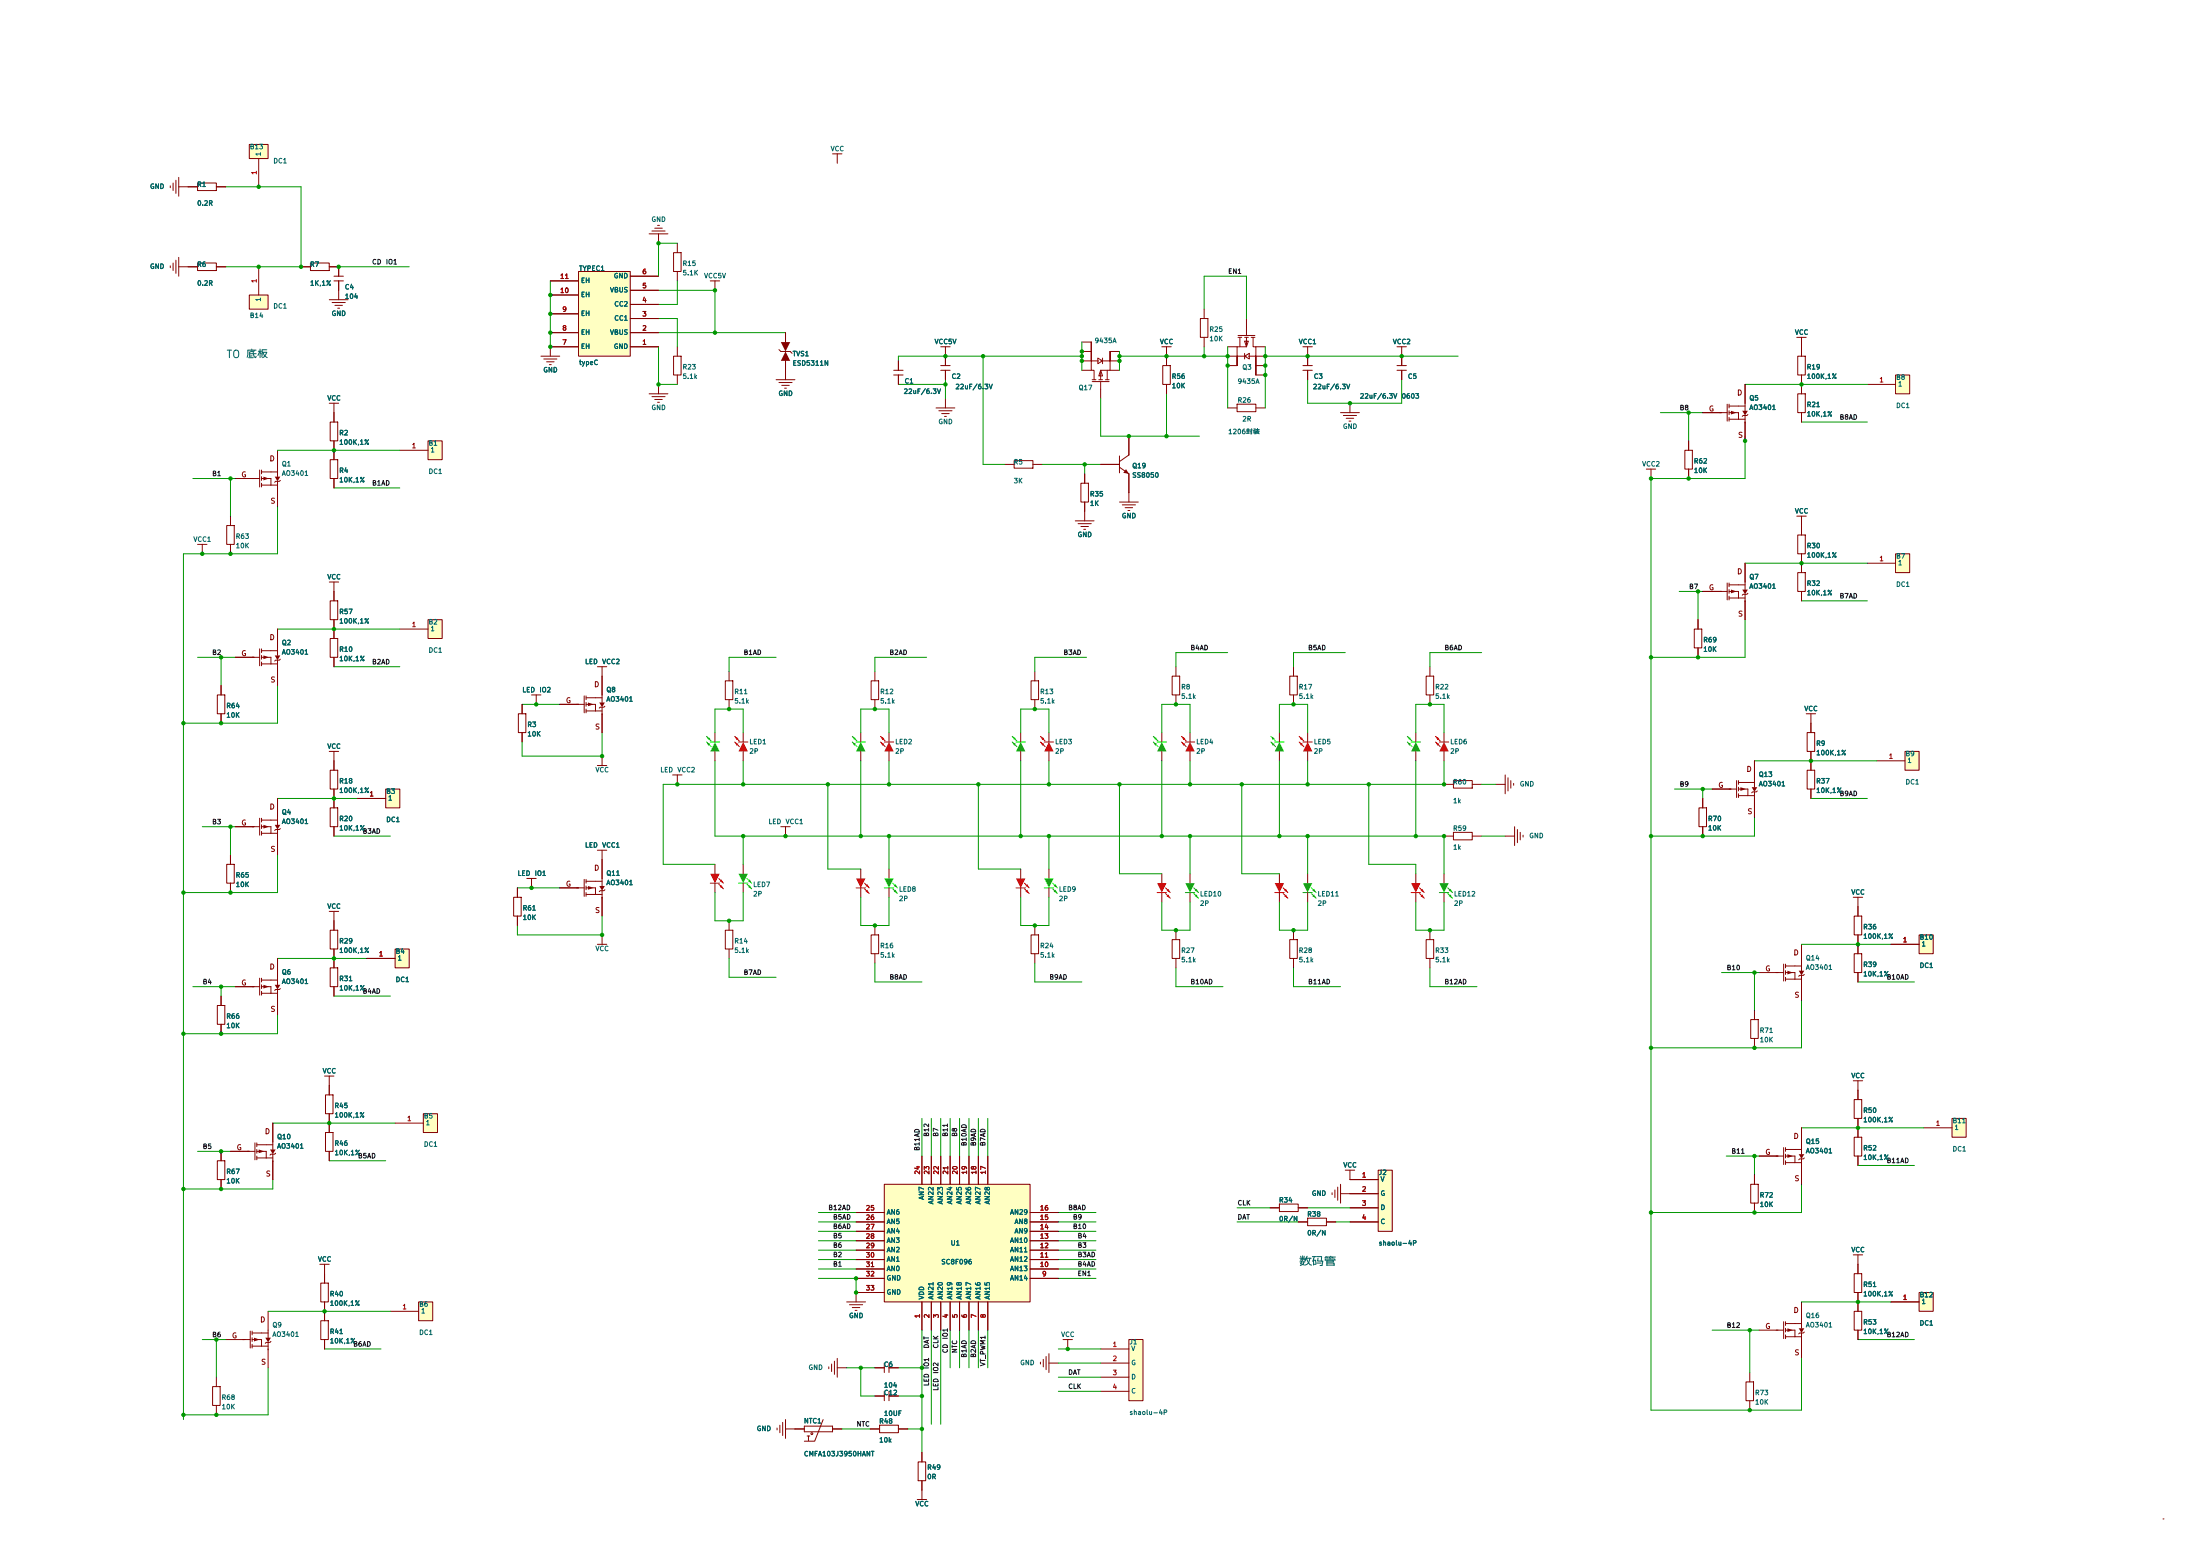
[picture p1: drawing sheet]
# Altium project L1221 TOP V2.3.PrjPcb
1 sheet, 122 parts. Net scope: global (net labels, ports and power ports of the same name join across sheets).
Board file: L1221 TOP V2.3.PcbDoc

## Sheet L1221 TOP V2.3.SchDoc
size A2; PageSetup: Record=PageOptions¦CenterHorizontal=True¦CenterVertical=True¦PrintScale=1.00¦XCorrection=1.00¦YCorrection=1.00¦PrintKind=1¦BorderSize=5000000¦LeftOffset=0¦BottomOffset=0¦Orientation=2¦PaperLength=1000¦PaperWidth=1000¦Scale=100¦PaperSource=7¦PrintQuality=-3¦MediaType=1¦DitherType=10¦PrintScaleMode=1¦PaperKind=A5¦PaperIndex=11

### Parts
B1  DC1  [POPOPIN01]
B2  DC1  [POPOPIN01]
B3  DC1  [POPOPIN01]
B4  DC1  [POPOPIN01]
B5  DC1  [POPOPIN01]
B6  DC1  [POPOPIN01]
B7  DC1  [POPOPIN01]
B8  DC1  [POPOPIN01]
B9  DC1  [POPOPIN01]
B10  DC1  [POPOPIN01]
B11  DC1  [POPOPIN01]
B12  DC1  [POPOPIN01]
B13  DC1  [POPOPIN01]
B14  DC1  [POPOPIN01]
C1  22uF/6.3V  [0805L]
C2  22uF/6.3V  [0805l]
C3  22uF/6.3V  [0805l]
C4  104  [R0402]
C5  22uF/6.3V 0603  [0805l]
C6  104  [R0402]
C12  10UF  [0603L]
J1  shaolu-4P  [shaolu-4P]
J2  shaolu-4P  [W60.5-L48数码管]
LED1  2P  [LED 0606]
LED2  2P  [LED 0606]
LED3  2P  [LED 0606]
LED4  2P  [LED 0606]
LED5  2P  [LED 0606]
LED6  2P  [LED 0606]
LED7  2P  [LED 0606]
LED8  2P  [LED 0606]
LED9  2P  [LED 0606]
LED10  2P  [LED 0606]
LED11  2P  [LED 0606]
LED12  2P  [LED 0606]
NTC1  CMFA103J3950HANT  [0603L]
Q1  AO3401  [SOT23-3N]
Q2  AO3401  [SOT23-3N]
Q3  9435A  [SOP8]
Q4  AO3401  [SOT23-3N]
Q5  AO3401  [SOT23-3N]
Q6  AO3401  [SOT23-3N]
Q7  AO3401  [SOT23-3N]
Q8  AO3401  [SOT23-3N]
Q9  AO3401  [SOT23-3N]
Q10  AO3401  [SOT23-3N]
Q11  AO3401  [SOT23-3N]
Q13  AO3401  [SOT23-3N]
Q14  AO3401  [SOT23-3N]
Q15  AO3401  [SOT23-3N]
Q16  AO3401  [SOT23-3N]
Q17  9435A  [SOP8]
Q19  SS8050  [SOT23-3N]
R1  0.2R  [R 1206_L]
R2  100K,1%  [R0402]
R3  10K  [R0402]
R4  10K,1%  [R0402]
R5  3K  [R0402]
R6  0.2R  [R 1206_L]
R7  1K,1%  [R0402]
R8  5.1k  [R0402]
R9  100K,1%  [R0402]
R10  10K,1%  [R0402]
R11  5.1k  [R0402]
R12  5.1k  [R0402]
R13  5.1k  [R0402]
R14  5.1k  [R0402]
R15  5.1K  [r0402]
R16  5.1k  [R0402]
R17  5.1k  [R0402]
R18  100K,1%  [R0402]
R19  100K,1%  [R0402]
R20  10K,1%  [R0402]
R21  10K,1%  [R0402]
R22  5.1k  [R0402]
R23  5.1k  [R0402]
R24  5.1k  [R0402]
R25  10K  [R0402]
R26  2R  [R 1206_L]
R27  5.1k  [R0402]
R28  5.1k  [R0402]
R29  100K,1%  [R0402]
R30  100K,1%  [R0402]
R31  10K,1%  [R0402]
R32  10K,1%  [R0402]
R33  5.1k  [R0402]
R34  0R/N  [R0402]
R35  1K  [R0402]
R36  100K,1%  [R0402]
R37  10K,1%  [R0402]
R38  0R/N  [R0402]
R39  10K,1%  [R0402]
R40  100K,1%  [R0402]
R41  10K,1%  [R0402]
R45  100K,1%  [R0402]
R46  10K,1%  [R0402]
R48  10k  [R0402]
R49  0R  [R0402]
R50  100K,1%  [R0402]
R51  100K,1%  [R0402]
R52  10K,1%  [R0402]
R53  10K,1%  [R0402]
R56  10K  [R0402]
R57  100K,1%  [R0402]
R59  1k  [R0402]
R60  1k  [R0402]
R61  10K  [R0402]
R62  10K  [R0402]
R63  10K  [R0402]
R64  10K  [R0402]
R65  10K  [R0402]
R66  10K  [R0402]
R67  10K  [R0402]
R68  10K  [R0402]
R69  10K  [R0402]
R70  10K  [R0402]
R71  10K  [R0402]
R72  10K  [R0402]
R73  10K  [R0402]
TVS1  ESD5311N  [DFN1006-2L]
TYPEC1  typeC  [typeC]
U1  SC8F096  [QFN-32-4*4]

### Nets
CLK: J1.4(C) Q8.1(G) R3.2 R34.2 U1.3(AN20)  [also labelled LED IO2]
DAT: J1.3(D) Q11.1(G) R38.2 R61.2 U1.2(AN21)  [also labelled LED IO1]
GND: C1.1 C2.1 C3.1 C4.1 C5.1 C6.1 C12.1 J1.2(G) J2.2(G) NTC1.1 Q19.2(E) R1.1 R6.1 R15.2 R23.1 R35.1 R59.1 R60.2 TVS1.1(A) TYPEC1.1(GND) TYPEC1.6(GND) TYPEC1.7(EH) TYPEC1.8(EH) TYPEC1.9(EH) TYPEC1.10(EH) TYPEC1.11(EH) U1.32(GND) U1.33(GND)
LED VCC1: LED1.3 LED2.3 LED3.3 LED4.3 LED5.3 LED6.3 LED7.3 LED8.3 LED9.3 LED10.3 LED11.3 LED12.3 Q11.3(D) R59.2
LED VCC2: LED1.1 LED2.1 LED3.1 LED4.1 LED5.1 LED6.1 LED7.1 LED8.1 LED9.1 LED10.1 LED11.1 LED12.1 Q8.3(D) R60.1
VCC: J1.1(V) J2.1(V) Q3.1(S) Q3.2(S) Q3.3(S) Q8.2(S) Q11.2(S) Q17.1(S) Q17.2(S) Q17.3(S) R2.2 R3.1 R9.2 R18.2 R19.2 R25.1 R26.2 R29.2 R30.2 R36.2 R40.2 R45.2 R49.2 R50.2 R51.2 R56.2 R57.2 R61.1
VCC1: C3.2 C5.2 Q1.2(S) Q2.2(S) Q3.5(D) Q3.6(D) Q3.7(D) Q3.8(D) Q4.2(S) Q5.2(S) Q6.2(S) Q7.2(S) Q9.2(S) Q10.2(S) Q13.2(S) Q14.2(S) Q15.2(S) Q16.2(S) R26.1 R62.1 R63.1 R64.1 R65.1 R66.1 R67.1 R68.1 R69.1 R70.1 R71.1 R72.1 R73.1  [also labelled VCC2]
VCC5V: C1.2 C2.2 Q17.5(D) Q17.6(D) Q17.7(D) Q17.8(D) R5.1 TVS1.2(K) TYPEC1.2(VBUS) TYPEC1.5(VBUS)
B1: Q1.1(G) R63.2 U1.31(AN0)
B1AD: R4.1 R11.2 U1.6(AN17)
B2: Q2.1(G) R64.2 U1.30(AN1)
B2AD: R10.1 R12.2 U1.7(AN16)
B3: Q4.1(G) R65.2 U1.12(AN11)
B3AD: R13.2 R20.1 U1.11(AN12)
B4: Q6.1(G) R66.2 U1.13(AN10)
B4AD: R8.2 R31.1 U1.10(AN13)
B5: Q10.1(G) R67.2 U1.28(AN3)
B5AD: R17.2 R46.1 U1.26(AN5)
B6: Q9.1(G) R68.2 U1.29(AN2)
B6AD: R22.2 R41.1 U1.27(AN4)
B7: Q7.1(G) R69.2 U1.22(AN23)
B7AD: R14.1 R32.1 U1.17(AN28)
B8: Q5.1(G) R62.2 U1.20(AN25)
B8AD: R16.1 R21.1 U1.16(AN29)
B9: Q13.1(G) R70.2 U1.15(AN8)
B9AD: R24.1 R37.1 U1.18(AN27)
B10: Q14.1(G) R71.2 U1.14(AN9)
B10AD: R27.1 R39.1 U1.19(AN26)
B11: Q15.1(G) R72.2 U1.21(AN24)
B11AD: R28.1 R52.1 U1.24(AN7)
B12: Q16.1(G) R73.2 U1.23(AN22)
B12AD: R33.1 R53.1 U1.25(AN6)
CD IO1: C4.2 R7.2 U1.4(AN19)
EN1: Q3.4(G) R25.2 U1.9(AN14)
NTC: NTC1.2 R48.2 U1.5(AN18)
VT_PWM1: U1.8(AN15)
NetB1_1: B1.1 Q1.3(D) R2.1 R4.2
NetB2_1: B2.1 Q2.3(D) R10.2 R57.1
NetB3_1: B3.1 Q4.3(D) R18.1 R20.2
NetB4_1: B4.1 Q6.3(D) R29.1 R31.2
NetB5_1: B5.1 Q10.3(D) R45.1 R46.2
NetB6_1: B6.1 Q9.3(D) R40.1 R41.2
NetB7_1: B7.1 Q7.3(D) R30.1 R32.2
NetB8_1: B8.1 Q5.3(D) R19.1 R21.2
NetB9_1: B9.1 Q13.3(D) R9.1 R37.2
NetB10_1: B10.1 Q14.3(D) R36.1 R39.2
NetB11_1: B11.1 Q15.3(D) R50.1 R52.2
NetB12_1: B12.1 Q16.3(D) R51.1 R53.2
NetB13_1: B13.1 B14.1 R1.2 R6.2 R7.1
NetC6_2: C6.2 C12.2 R48.1 R49.1 U1.1(VDD)
NetJ2_3: J2.3(D) R34.1
NetJ2_4: J2.4(C) R38.1
NetLED1_2: LED1.2 LED1.4 R11.1
NetLED2_2: LED2.2 LED2.4 R12.1
NetLED3_2: LED3.2 LED3.4 R13.1
NetLED4_2: LED4.2 LED4.4 R8.1
NetLED5_2: LED5.2 LED5.4 R17.1
NetLED6_2: LED6.2 LED6.4 R22.1
NetLED7_2: LED7.2 LED7.4 R14.2
NetLED8_2: LED8.2 LED8.4 R16.2
NetLED9_2: LED9.2 LED9.4 R24.2
NetLED10_2: LED10.2 LED10.4 R27.2
NetLED11_2: LED11.2 LED11.4 R28.2
NetLED12_2: LED12.2 LED12.4 R33.2
NetQ17_4: Q17.4(G) Q19.3(C) R56.1
NetQ19_1: Q19.1(B) R5.2 R35.2
NetR15_1: R15.1 TYPEC1.4(CC2)
NetR23_2: R23.2 TYPEC1.3(CC1)

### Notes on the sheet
- TO 底板
- (near R26) 1206封装
- 数码管
- Labels drawn without touching a wire or pin: VCC
